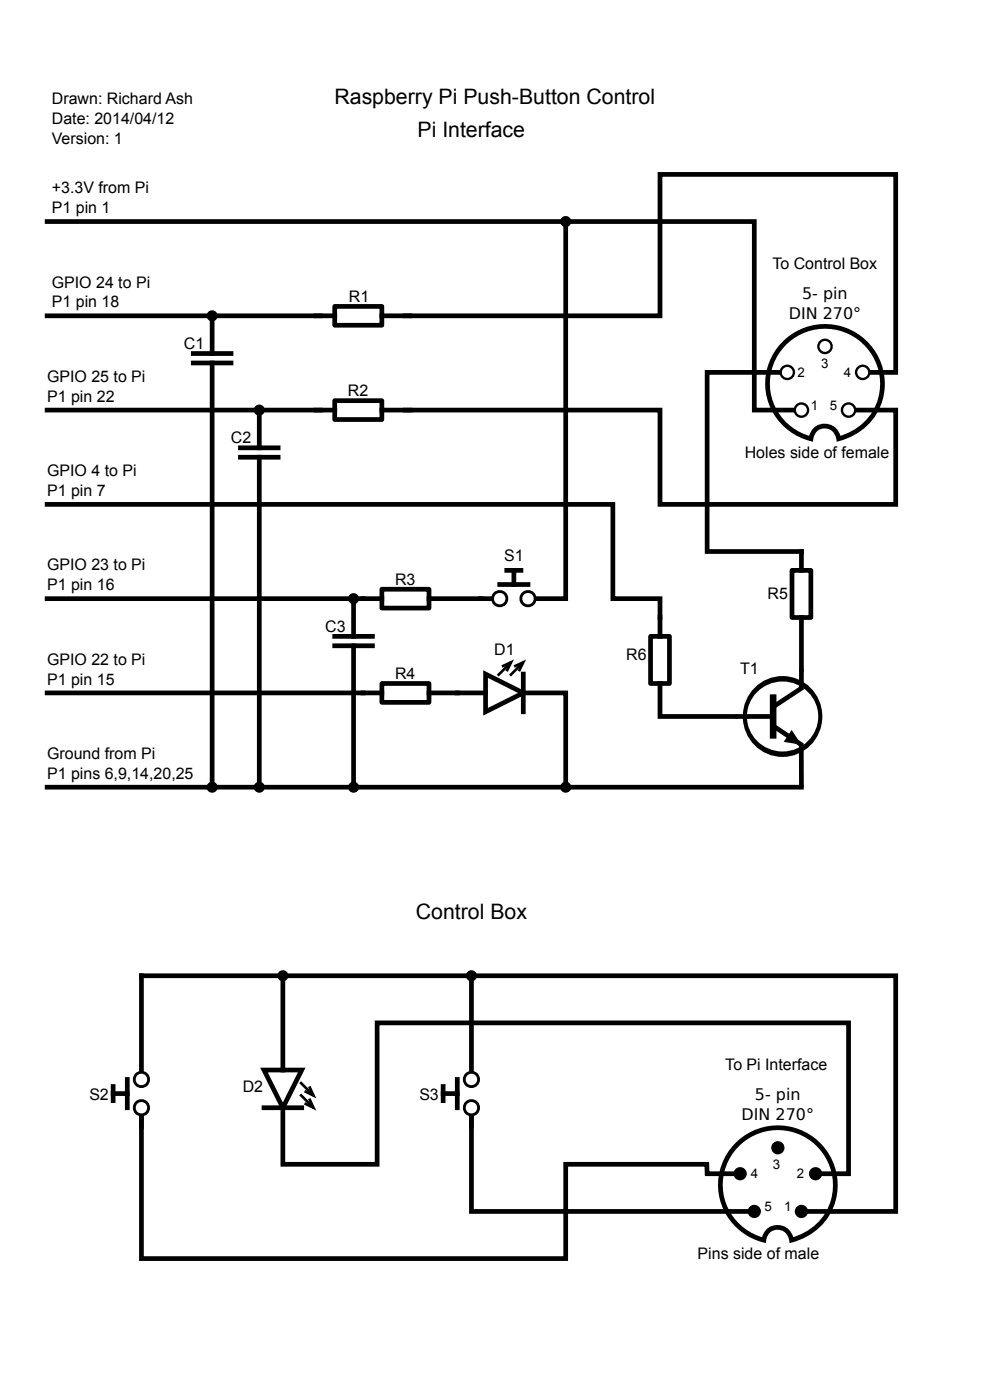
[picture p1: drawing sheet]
<svg xmlns="http://www.w3.org/2000/svg" width="210mm" height="297mm" viewBox="0 0 210 297" stroke-linecap="round" stroke-linejoin="round" font-family="sans-serif">
<g fill="none" stroke="#000" stroke-width="1">
<path d="M10 47h150v40h8M120 47v80h-6M10 67h61M41 75h8M41 77h8M45 67v8M45 77v90M71 65h10v4h-10zM81 67h6M86 67h54v-30h50v42h-5M165 79h-15v38h20v4M10 87h61"/>
<path d="M51 95h8M51 97h8M55 87v8M55 97v70M71 85h10v4h-10zM81 87h6M86 87h54v20h50v-20h-8M10 107h120v20h10v8M10 127h71M71 135h8M71 137h8M75 127v8"/>
<path d="M75 137v30M81 125h10v4h-10zM91 127h13M106 124h6M107.5 121h3M109 121v3M138 135h4v10h-4zM168 121h4v10h-4zM170 131v11M10 147h71M81 145h10v4h-10zM91 147h12"/>
<path d="M103 143l8 4-8 4zM111 147h9v20M111 143v8M140 145v7h16M10 167h160M60 207v20M100 207v20M24 230.5v3M24 232h3M27 229v6M30 227v-20h160v50h-20M30 239v-2v30h90v-20h29.9l.1 2h6"/>
<path d="M56 227h8l-4 8zM56 235h8M60 236v11h20v-30h100v32h-6M94 232h3M94 230.5v3M97 229v6M100 239v-2v20h60"/>
<circle cx="166" cy="152" r="8"/>
</g>
<path d="M166.7 72.5a12.1 12.1 0 0 1 19 3 12.1 12.1 0 0 1-7.8 17.6 2.96 2.96 0 0 0-2.9-2.7 2.96 2.96 0 0 0-3 2.7 12.1 12.1 0 0 1-5.3-20.6zM156 152h8M164 154l6 4v9M170 142v4l-6 4M156.7 242.5a12.1 12.1 0 0 1 19 3 12.1 12.1 0 0 1-7.8 17.6 2.96 2.96 0 0 0-2.9-2.7 2.96 2.96 0 0 0-3 2.7 12.1 12.1 0 0 1-5.3-20.6z" fill="none" stroke="#000" stroke-width="1" stroke-linecap="butt"/>
<g fill="none" stroke="#000" stroke-width=".5">
<circle cx="167" cy="79" r="1.41"/>
<circle cx="175" cy="73.5" r="1.41"/>
<circle cx="183" cy="79" r="1.41"/>
<circle cx="170" cy="87" r="1.41"/>
<circle cx="180" cy="87" r="1.41"/>
</g>
<g fill="#000" stroke="#000" stroke-width="1">
<path d="M167.9 155.8l1.1 1.5-1.9-.3z"/>
<circle cx="120" cy="47" r=".67"/>
<circle cx="45" cy="67" r=".67"/>
<circle cx="55" cy="87" r=".67"/>
<circle cx="75" cy="127" r=".67"/>
<circle cx="45" cy="167" r=".67"/>
<circle cx="55" cy="167" r=".67"/>
<circle cx="75" cy="167" r=".67"/>
<circle cx="120" cy="167" r=".67"/>
<circle cx="60" cy="207" r=".67"/>
<circle cx="100" cy="207" r=".67"/>
</g>
<g fill="none" stroke="#000" stroke-width=".6">
<circle cx="106" cy="127" r="1.52"/>
<circle cx="112" cy="127" r="1.52"/>
<circle cx="30" cy="229" r="1.52"/>
<circle cx="30" cy="235" r="1.52"/>
<circle cx="100" cy="235" r="1.52"/>
<circle cx="100" cy="229" r="1.52"/>
</g>
<path d="M106.5 141.4l1.9-.9-.9 1.9M108.4 140.5l-2.8 2.8M109.1 141.4l1.9-.9-.9 1.9M111 140.5l-2.8 2.8M63.7 229.6l2.8 2.8M63.7 232.2l2.8 2.8M65.6 233.1l.9 1.9-1.9-.9M65.6 230.5l.9 1.9-1.9-.9" fill="none" stroke="#000" stroke-width=".56"/>
<path d="M164 148v8" fill="none" stroke="#000" stroke-width="1.4"/>
<g fill="#000">
<circle cx="157" cy="249" r="1.41"/>
<circle cx="160" cy="257" r="1.41"/>
<circle cx="165" cy="243.5" r="1.41"/>
<circle cx="170" cy="257" r="1.41"/>
<circle cx="173" cy="249" r="1.41"/>
</g>
<g font-size="4.5">
<text x="70.9" y="22">Raspberry Pi Push-Button Control</text>
<text x="88.6" y="29">Pi Interface</text>
<text x="88.2" y="195">Control Box</text>
</g>
<g font-size="3.4">
<text x="11" y="22">Drawn: Richard Ash</text>
<text x="11" y="26.2">Date: 2014/04/12</text>
<text x="11" y="30.5">Version: 1</text>
<text x="11" y="41">+3.3V from Pi</text>
<text x="11" y="45.2">P1 pin 1</text>
<text x="163.9" y="57">To Control Box</text>
<text x="11" y="61">GPIO 24 to Pi</text>
<text x="11" y="65.2">P1 pin 18</text>
<text x="74" y="64">R1</text>
<text x="170.1" y="63.4">5- pin</text>
<text x="167.3" y="67.6">DIN 270°</text>
<text x="39" y="74">C1</text>
<text x="10" y="81">GPIO 25 to Pi</text>
<text x="73.8" y="84">R2</text>
<text x="10" y="85.2">P1 pin 22</text>
<text x="49" y="94">C2</text>
<text x="10" y="101">GPIO 4 to Pi</text>
<text x="158" y="97.2">Holes side of female</text>
<text x="10" y="105.2">P1 pin 7</text>
<text x="106.9" y="119">S1</text>
<text x="10" y="121">GPIO 23 to Pi</text>
<text x="10" y="125.2">P1 pin 16</text>
<text x="83.8" y="124">R3</text>
<text x="162.8" y="127">R5</text>
<text x="69" y="134">C3</text>
<text x="10" y="141">GPIO 22 to Pi</text>
<text x="104.8" y="139">D1</text>
<text x="132.8" y="140">R6</text>
<text x="157" y="143">T1</text>
<text x="10" y="145.2">P1 pin 15</text>
<text x="83.8" y="144">R4</text>
<text x="10" y="161">Ground from Pi</text>
<text x="10" y="165.2">P1 pins 6,9,14,20,25</text>
<text x="153.9" y="227">To Pi Interface</text>
<text x="18.9" y="233.4">S2</text>
<text x="51.5" y="231.6">D2</text>
<text x="88.9" y="233.4">S3</text>
<text x="160.1" y="233.4">5- pin</text>
<text x="157.3" y="237.6">DIN 270°</text>
<text x="148" y="267.2">Pins side of male</text>
</g>
<g font-size="2.8">
<text x="174.2" y="78">3</text>
<text x="169.2" y="80">2</text>
<text x="179" y="80">4</text>
<text x="172" y="87">1</text>
<text x="176" y="87">5</text>
<text x="159.2" y="250">4</text>
<text x="163.9" y="248">3</text>
<text x="169" y="250">2</text>
<text x="162.1" y="257">5</text>
<text x="166.4" y="257">1</text>
</g>
</svg>
